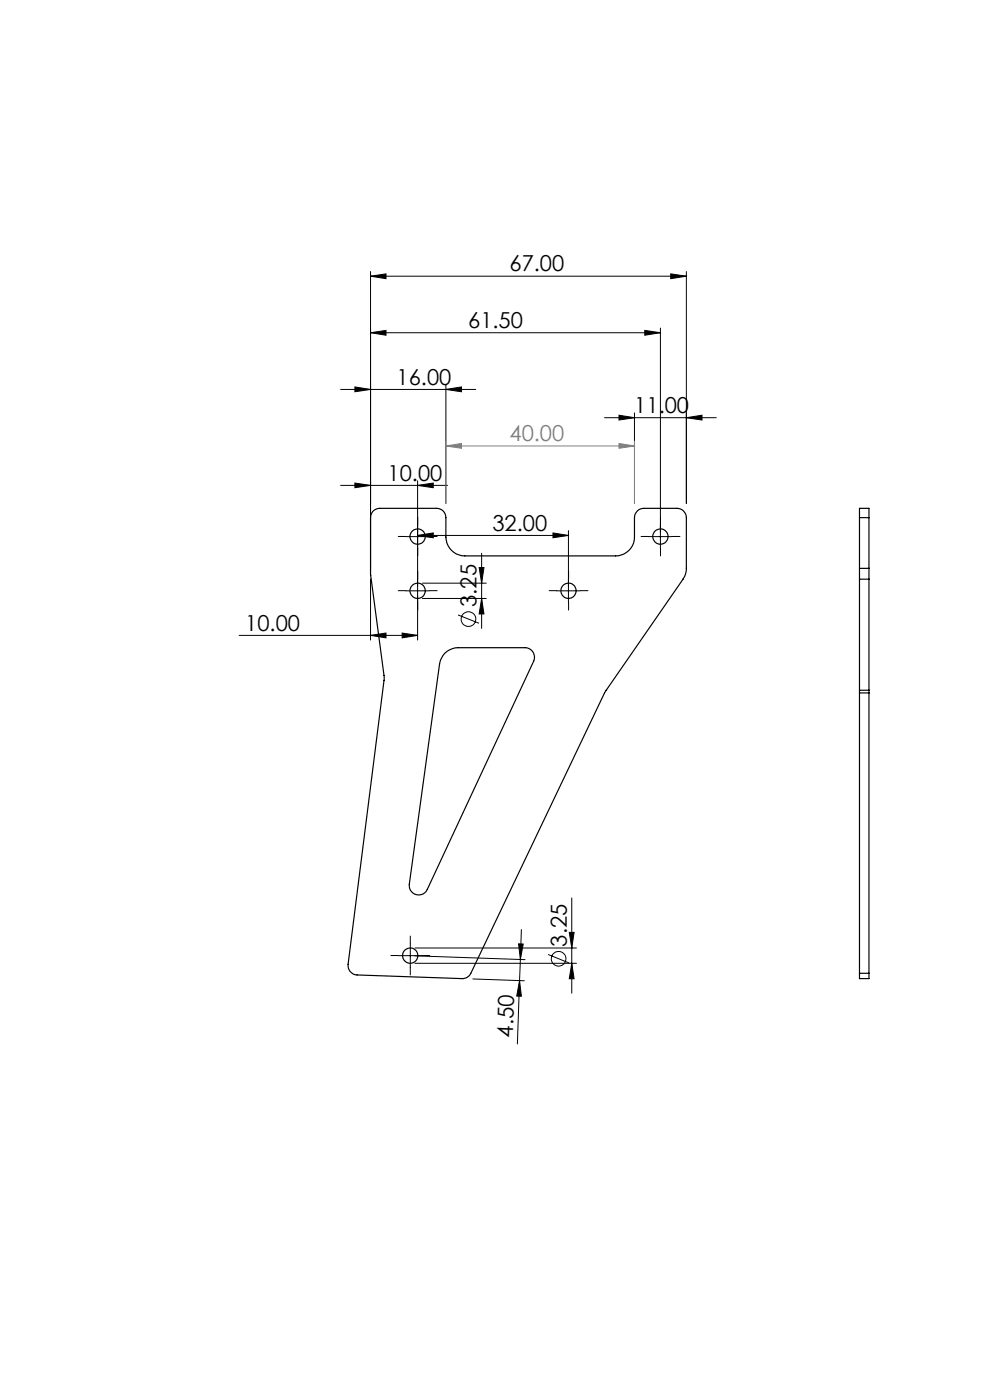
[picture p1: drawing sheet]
<svg xmlns="http://www.w3.org/2000/svg" width="210mm" height="297mm" viewBox="0 0 210 297" stroke-linecap="round" stroke-linejoin="round" font-family="sans-serif">
<g fill="none" stroke="#000" stroke-width=".21">
<path d="M78.6 58.6l3.3-.5v1zM78.6 57.6v63.2M78.6 58.6h67M142.3 58.1l3.3 .5-3.3 .5zM145.6 57.6v49.2M78.6 70.6l3.3-.5v1zM78.6 70.6h61.5M136.8 70.1l3.3 .5-3.3 .5zM140.1 69.6v46.7M72.2 82.6h28.7M75.3 82.1l3.3 .5-3.3 .5zM94.6 82.6l3.3-.5v1z"/>
<path d="M94.6 81.6v25.2M128.2 88.6h23.7M131.3 88.1l3.3 .5-3.3 .5zM134.6 87.6v19.2M145.6 88.6l3.3-.5v1zM72.2 103h22.7M75.3 102.5l3.3 .5-3.3 .5zM86.1 113.8h5M88.6 103l3.3-.5v1zM88.6 113.6l3.3-.5v1zM88.6 102v33.8M88.6 113.6h32"/>
<path d="M102.2 117.4v15.9M117.3 113.1l3.3 .5-3.3 .5zM120.6 112.6v15.2M137.6 113.8h5M50.7 134.8h37.9M78.6 134.8l3.3-.5v1zM78.6 122.8v13M85.3 134.3l3.3 .5-3.3 .5zM86.1 125.3h5M89.6 127h13.6M89.6 123.7h13.6M97.2 130.5l4.4 1.7"/>
<path d="M101.6 120.4h1.1l-.5 3.3zM102.2 127l.5 3.2h-1.1zM118.1 125.3h5M110.6 197.2l-.2 6.3M120.8 197.8h1l-.5 3.3zM121.3 190.5v20.2M84.5 202.7h5M87 200.2v5M88 202.8l23.4 .8M88 204.4h34.3M88 201.1h34.3M100.3 207.7l10.9 .4"/>
<path d="M110 200.2l1 .1-.6 3.2zM110.2 208l.4 3.3h-1zM110.2 208l-.5 13.5M110.4 203.5l-.2 4.5M116.3 202.5l4.4 1.8M121.3 204.4l.5 3.2h-1z"/>
<circle cx="99.4" cy="131.3" r="1.55"/>
<circle cx="118.5" cy="203.4" r="1.55"/>
</g>
<path d="M94.6 94.6l3.3-.5v1zM94.6 93.6v13.2M94.6 94.6h40M131.3 94.1l3.3 .5-3.3 .5zM134.6 93.6v13.2" fill="none" stroke="#808080" stroke-width=".21"/>
<g fill="none" stroke="#000" stroke-width=".21" stroke-dasharray="15.2 1.3 1.3 1.3">
<path d="M86.1 113.8h-1.6M88.6 111.3v-1.6M88.6 116.3v1.6M91.1 113.8h1.6M137.6 113.8h-1.6M140.1 111.3v-1.6M140.1 116.3v1.6M142.6 113.8h1.6M86.1 125.3h-1.6M88.6 122.8v-1.6M88.6 127.8v1.6M91.1 125.3h1.6"/>
<path d="M118.1 125.3h-1.6M120.6 122.8v-1.6M120.6 127.8v1.6M123.1 125.3h1.6M84.5 202.7h-1.6M87 200.2v-1.6M87 205.2v1.6M89.5 202.7h1.7"/>
</g>
<g fill="#000">
<path d="M136.8 70.1l3.3 .5-3.3 .5zM78.6 70.6l3.3-.5v1zM85.3 134.3l3.3 .5-3.3 .5zM78.6 134.8l3.3-.5v1zM142.3 58.1l3.3 .5-3.3 .5zM78.6 58.6l3.3-.5v1zM94.6 82.6l3.3-.5v1zM75.3 82.1l3.3 .5-3.3 .5z"/>
<path d="M145.6 88.6l3.3-.5v1zM131.3 88.1l3.3 .5-3.3 .5z"/>
<path d="M75.3 102.5l3.3 .5-3.3 .5zM88.6 103l3.3-.5v1zM88.6 113.6l3.3-.5v1zM117.3 113.1l3.3 .5-3.3 .5z"/>
<path d="M102.2 127l.5 3.2h-1.1zM101.6 120.4h1.1l-.5 3.3zM121.3 204.4l.5 3.2h-1zM120.8 197.8h1l-.5 3.3z"/>
<path d="M110 200.2l1 .1-.6 3.2zM110.2 208l.4 3.3h-1z"/>
</g>
<path d="M94.6 94.6l3.3-.5v1zM131.3 94.1l3.3 .5-3.3 .5z" fill="#808080"/>
<g fill="none" stroke="#000" stroke-width=".25">
<path d="M79.2 108.4l.6-.4 .8-.2h12a1.93 1.93 0 0 1 2 2v4.1a4 4 0 0 0 4 4h32a4 4 0 0 0 4-4v-4.1a1.99 1.99 0 0 1 2-2h7a1.99 1.99 0 0 1 2 2v10.8a4 4 0 0 1-.7 2.3l-16.6 24-28.4 59.6a2 2 0 0 1-1.9 1.1l-22.3-.8a2 2 0 0 1-1.9-2.2l7.7-60.4-2.9-22.2v-12.2l.1-.7zM182.3 109.8v-2h2v2M182.3 109.8h2M182.3 109.8v10.8M184.3 109.8v10.8M94.3 138.6a4.2 4.2 0 0 1 2.9-1.2h14.2a2.03 2.03 0 0 1 1.8 2.9l-22.6 48.4a2.01 2.01 0 0 1-2.3 1.1 2.01 2.01 0 0 1-1.5-2.2l6.4-46.7a4.6 4.6 0 0 1 1.1-2.3zM182.3 120.6v2.3M182.3 120.6h2M182.3 122.9h2M182.3 122.9v23.5M184.3 120.6v2.3M184.3 122.9v23.5"/>
<path d="M182.3 146.4v.6M182.3 147v59.5M182.3 146.4h2M182.3 147h2M184.3 146.4v.6M184.3 147v59.5M182.3 206.5v1.1h2v-1.1M182.3 206.5h2"/>
<circle cx="88.6" cy="113.8" r="1.63"/>
<circle cx="140.1" cy="113.8" r="1.63"/>
<circle cx="88.6" cy="125.3" r="1.63"/>
<circle cx="120.6" cy="125.3" r="1.63"/>
<circle cx="87" cy="202.7" r="1.63"/>
</g>
<g font-size="4.7">
<text x="108.1" y="57.6">67.00</text>
<text x="99.3" y="69.6">61.50</text>
<text x="84.1" y="81.6">16.00</text>
<text x="134.6" y="87.6">11.00</text>
<text x="82.2" y="101.9">10.00</text>
<text x="104.5" y="112.6">32.00</text>
<text x="101.1" y="128.8" transform="rotate(-90 101.1 128.8)">3.25</text>
<text x="52" y="133.8">10.00</text>
<text x="120.2" y="200.8" transform="rotate(-90 120.2 200.8)">3.25</text>
<text x="108.8" y="220.1" transform="rotate(-88 108.8 220.1)">4.50</text>
</g>
<text font-size="4.7" fill="#808080" x="108.1" y="93.6">40.00</text>
</svg>
